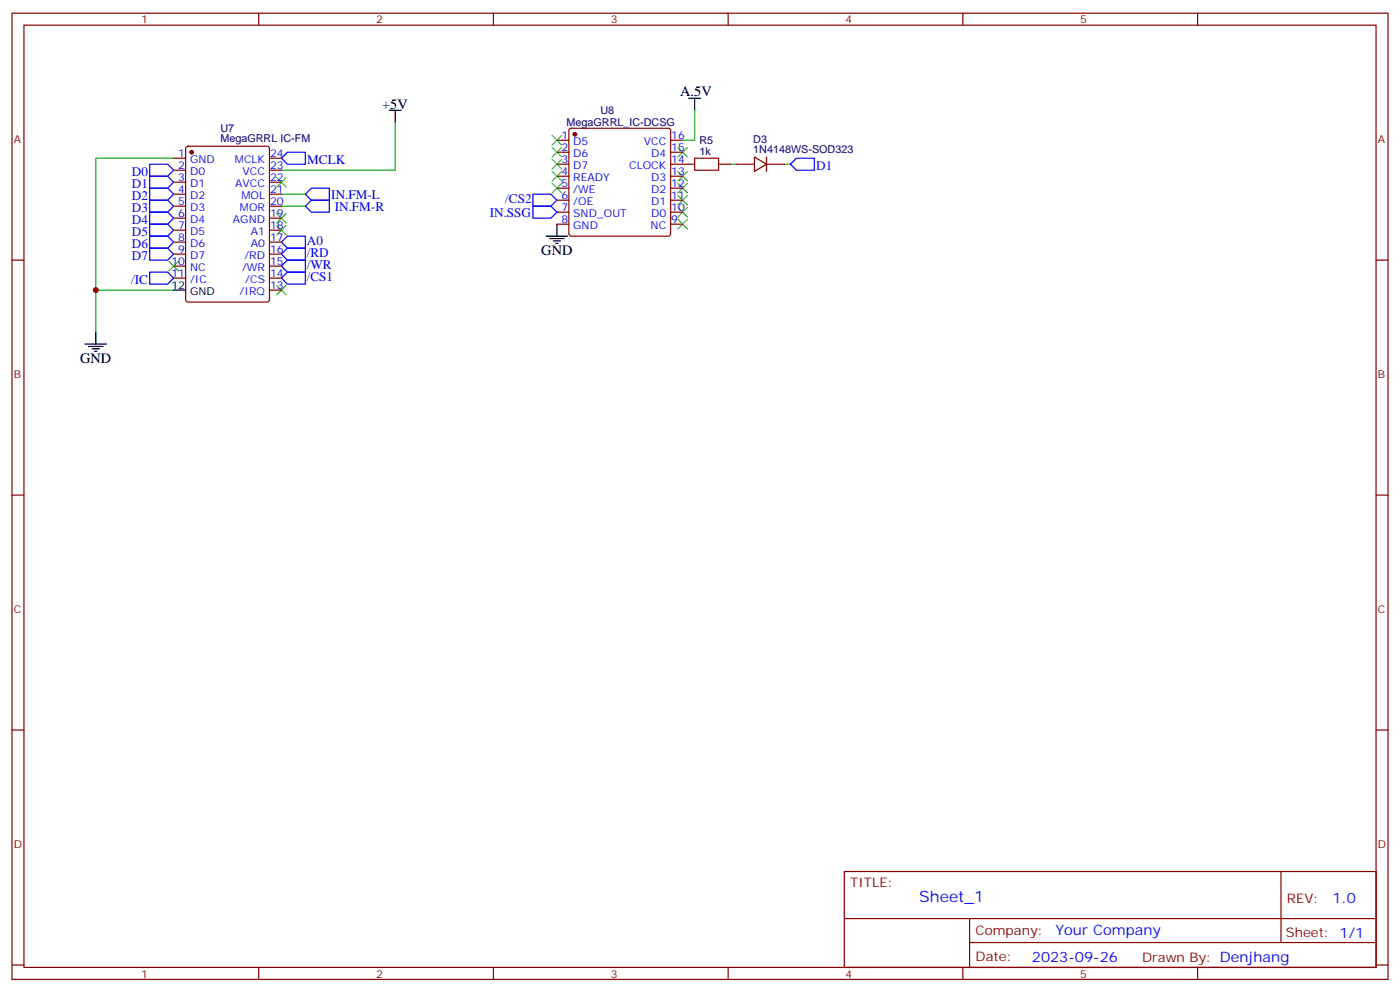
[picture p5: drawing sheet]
<svg xmlns="http://www.w3.org/2000/svg" width="412mm" height="292mm" viewBox="0 0 412 292" stroke-linecap="round" stroke-linejoin="round" font-family="sans-serif">
<g fill="none" stroke="#870000" stroke-width=".35">
<path d="M3.5 3.9h405.4v284.3h-405.4zM7.1 7.4h398.2v277.3h-398.2zM76.2 3.9v3.5M145.3 3.9v3.5M214.5 3.9v3.5M283.6 3.9v3.5M352.8 3.9v3.5M167.8 38l.5-.3h28.5l.5 .3 .3 .5v30.3l-.3 .5-.5 .2h-28.5l-.5-.2-.2-.5v-30.3zM51.2 46.6h3.5M51.2 50.1h3.5M51.2 53.6h3.5M51.2 57.2h3.5"/>
<path d="M54.9 43.2l.5-.2h23.3l.6 .5 .1 44.7-.5 .6-23.5 .1-.7-.5v-44.7zM79.4 46.6h3.5M79.4 50.1h3.5M79.4 53.6h3.5M79.4 57.2h3.5M164 48.3h3.6M164 41.3h3.6M164 44.8h3.6M164 51.9h3.6M164 55.4h3.6M164 58.9h3.6M197.6 48.3h7"/>
<path d="M197.6 41.3h3.5M197.6 44.8h3.5M197.6 51.9h3.5M197.6 55.4h3.5M197.6 58.9h3.5M211.7 48.3h3.5M217 48.3h5.2M222.2 46.2l3.6 2.1-3.6 2.1zM225.8 48.3h5.3M225.8 46.2v4.2M3.5 76.6h3.6M51.2 60.7h3.5"/>
<path d="M51.2 64.2h3.5M51.2 67.7h3.5M51.2 71.3h3.5M51.2 74.8h3.5M51.2 78.3h3.5M79.4 60.7h3.5M79.4 64.2h3.5M79.4 67.7h3.5M79.4 71.3h3.5M79.4 74.8h3.5M79.4 78.3h3.5M164 62.4h3.6"/>
<path d="M164 66h3.6M197.6 62.4h3.5M197.6 66h3.5M405.3 76.6h3.6M51.2 81.8h3.5M79.4 81.8h3.5M79.4 85.4h3.5M3.5 145.7h3.6M405.3 145.7h3.6M3.5 214.8h3.6M405.3 214.8h3.6M248.7 256.5h156.6v28.2h-156.6z"/>
<path d="M377.3 256.5v20.9M248.7 270.3h156.5M285.6 277.4h119.6M285.6 270.3v14.1M3.5 284h3.6M76.2 284.7v3.5M145.3 284.7v3.5M214.5 284.7v3.5M283.6 284.7v3.5M352.8 284.7v3.5M405.3 284h3.6"/>
</g>
<g fill="none" stroke="#000" stroke-width=".35">
<path d="M114.7 32.5h3.5M116.4 32.5v3.5M202.8 28.9h3.6M204.6 28.9v3.6M160.9 69.5h6.3M161.9 70.2h4.3M163 70.9h2.1M163.7 71.6h.7M164 66v3.5M28.2 97.7v3.5M51.2 85.4h3.5M25 101.2h6.4"/>
<path d="M26.1 102h4.2M27.2 102.7h2.1M27.9 103.4h.7"/>
</g>
<g fill="none" stroke="#00f" stroke-width=".35">
<path d="M44.1 58.9h5.3l1.8 1.8-1.8 1.7h-5.3zM44.1 55.4h5.3l1.8 1.8-1.8 1.7h-5.3zM44.1 51.9h5.3l1.8 1.7-1.8 1.8h-5.3zM44.1 48.3h5.3l1.8 1.8-1.8 1.8h-5.3zM84.7 44.8h5.3v3.5h-5.3l-1.8-1.7zM90 57.2l1.7-1.8h5.3v3.5h-5.3zM157 57.2h5.3l1.7 1.7-1.7 1.8h-5.3zM234.6 46.6h5.3v3.5h-5.3l-1.8-1.8zM44.1 73h5.3l1.8 1.8-1.8 1.8h-5.3zM44.1 69.5h5.3l1.8 1.8-1.8 1.7h-5.3zM44.1 66h5.3l1.8 1.7-1.8 1.8h-5.3zM44.1 62.4h5.3l1.8 1.8-1.8 1.8h-5.3z"/>
<path d="M82.9 78.3l1.8-1.7h5.3v3.5h-5.3zM82.9 74.8l1.8-1.8h5.3v3.6h-5.3zM84.7 69.5h5.3v3.5h-5.3l-1.8-1.7zM90 60.7l1.7-1.8h5.3v3.5h-5.3zM157 60.7h5.3l1.7 1.7-1.7 1.8h-5.3zM44.1 80.1h5.3l1.8 1.7-1.8 1.8h-5.3zM82.9 81.8l1.8-1.7h5.3v3.5h-5.3z"/>
</g>
<g fill="none" stroke="#3c3" stroke-width=".35">
<path d="M162.6 39.9l2.9 2.8M165.5 39.9l-2.9 2.8M81.5 52.2l2.8 2.8M84.3 52.2l-2.8 2.8M162.6 54l2.9 2.8M162.6 50.4l2.9 2.9M162.6 46.9l2.9 2.8M162.6 43.4l2.9 2.8M165.5 54l-2.9 2.8M165.5 50.4l-2.9 2.9M165.5 46.9l-2.9 2.8M165.5 43.4l-2.9 2.8"/>
<path d="M199.7 57.5l2.8 2.8M199.7 54l2.8 2.8M199.7 50.4l2.8 2.9M199.7 43.4l2.8 2.8M202.5 57.5l-2.8 2.8M202.5 54l-2.8 2.8M202.5 50.4l-2.8 2.9M202.5 43.4l-2.8 2.8M49.7 76.9l2.9 2.8M52.6 76.9l-2.9 2.8M81.5 66.3l2.8 2.8M81.5 62.8l2.8 2.8"/>
<path d="M84.3 66.3l-2.8 2.8M84.3 62.8l-2.8 2.8M199.7 64.6l2.8 2.8M199.7 61l2.8 2.9M202.5 64.6l-2.8 2.8M202.5 61l-2.8 2.9M81.5 84l2.8 2.8M84.3 84l-2.8 2.8"/>
</g>
<path d="M116.4 36v14.1h-33.5M204.6 32.5v8.8h-3.5M51.2 46.6h-23v38.8M82.9 57.2h7.1M215.2 48.3h1.8M231.1 48.3h1.7M82.9 60.7h7.1M51.2 85.4h-23v12.3" fill="none" stroke="#008700" stroke-width=".35"/>
<path d="M204.6 46.6h7.1v3.5h-7.1z" fill="none" stroke="#a10000" stroke-width=".35"/>
<g fill="#870000" stroke="#870000" stroke-width=".35">
<circle cx="56.4" cy="44.8" r=".53"/>
<circle cx="169.3" cy="39.5" r=".53"/>
</g>
<circle cx="28.2" cy="85.4" r=".88" fill="#c00"/>
<text font-size="4.6" fill="#00f" x="270.8" y="265.5">Sheet_1</text>
<g font-size="4.2">
<text x="200.4" y="28.2">A.5V</text>
<text x="112.6" y="32.1">+5V</text>
<text x="159.5" y="75.1">GND</text>
<text x="23.6" y="106.9">GND</text>
</g>
<g font-size="4.2" fill="#00f">
<text x="392.5" y="265.7">1.0</text>
<text x="310.9" y="275.3">Your Company</text>
<text x="304" y="283.1">2023-09-26</text>
</g>
<g font-size="3.9" fill="#00f">
<text x="38.8" y="51.9">D0</text>
<text x="90.5" y="48.3">MCLK</text>
<text x="240.4" y="50.1">D1</text>
<text x="38.8" y="58.9">D2</text>
<text x="38.8" y="55.4">D1</text>
<text x="97.6" y="58.5">IN.FM-L</text>
<text x="148.8" y="59.6">/CS2</text>
<text x="38.8" y="66">D4</text>
<text x="38.8" y="62.4">D3</text>
<text x="98.6" y="62">IN.FM-R</text>
<text x="144.3" y="63.7">IN.SSG</text>
<text x="38.8" y="69.5">D5</text>
<text x="90.4" y="72">A0</text>
<text x="38.8" y="76.6">D7</text>
<text x="38.8" y="73">D6</text>
<text x="90.4" y="75.5">/RD</text>
<text x="38.6" y="83.6">/IC</text>
<text x="90.4" y="82.5">/CS1</text>
<text x="90.4" y="79">/WR</text>
</g>
<g font-size="3.9" fill="#800">
<text x="250.5" y="261.1">TITLE:</text>
<text x="379.1" y="265.7">REV:</text>
<text x="287.4" y="275.3">Company:</text>
<text x="378.7" y="275.9">Sheet: 1/1</text>
<text x="287.4" y="282.9">Date:</text>
<text x="336.4" y="283">Drawn By: Denjhang</text>
</g>
<g font-size="3.2" fill="#800">
<text x="41.6" y="6.9">1</text>
<text x="110.8" y="6.9">2</text>
<text x="179.9" y="6.9">3</text>
<text x="249.1" y="6.9">4</text>
<text x="318.2" y="6.9">5</text>
<text x="4.1" y="42">A</text>
<text x="405.9" y="42">A</text>
<text x="4.1" y="111.1">B</text>
<text x="405.9" y="111.1">B</text>
<text x="4.1" y="180.3">C</text>
<text x="405.9" y="180.3">C</text>
<text x="4.1" y="249.4">D</text>
<text x="405.9" y="249.4">D</text>
<text x="41.6" y="287.7">1</text>
<text x="110.8" y="287.7">2</text>
<text x="179.9" y="287.7">3</text>
<text x="249.1" y="287.7">4</text>
<text x="318.2" y="287.7">5</text>
</g>
<g font-size="3.2" fill="#000080">
<text x="176.9" y="33.6">U8</text>
<text x="65" y="41.9">MegaGRRL IC-FM</text>
<text x="65" y="38.7">U7</text>
<text x="166.9" y="37">MegaGRRL_IC-DCSG</text>
<text x="221.9" y="42">D3</text>
<text x="206" y="45.5">1k</text>
<text x="206" y="42.3">R5</text>
<text x="221.9" y="45.2">1N4148WS-SOD323</text>
</g>
<g font-size="3.2" fill="#00f">
<text x="165.4" y="40.9">1</text>
<text x="197.7" y="40.9">16</text>
<text x="52.5" y="46.2">1</text>
<text x="56" y="48">GND</text>
<text x="69.2" y="48">MCLK</text>
<text x="79.6" y="46.2">24</text>
<text x="165.4" y="44.4">2</text>
<text x="165.4" y="48">3</text>
<text x="168.9" y="42.7">D5</text>
<text x="168.9" y="46.2">D6</text>
<text x="189.6" y="42.7">VCC</text>
<text x="191.8" y="46.2">D4</text>
<text x="197.7" y="48">14</text>
<text x="197.7" y="44.4">15</text>
<text x="52.5" y="49.7">2</text>
<text x="52.5" y="53.3">3</text>
<text x="56" y="51.5">D0</text>
<text x="71.5" y="51.5">VCC</text>
<text x="79.6" y="53.3">22</text>
<text x="79.6" y="49.7">23</text>
<text x="165.4" y="51.5">4</text>
<text x="168.9" y="49.7">D7</text>
<text x="168.9" y="53.3">READY</text>
<text x="185.4" y="49.7">CLOCK</text>
<text x="191.8" y="53.3">D3</text>
<text x="197.7" y="51.5">13</text>
<text x="52.5" y="56.8">4</text>
<text x="56" y="55">D1</text>
<text x="56" y="58.6">D2</text>
<text x="69.3" y="55">AVCC</text>
<text x="71.1" y="58.6">MOL</text>
<text x="79.6" y="56.8">21</text>
<text x="165.4" y="55">5</text>
<text x="165.4" y="58.6">6</text>
<text x="168.9" y="56.8">/WE</text>
<text x="191.8" y="56.8">D2</text>
<text x="197.7" y="58.6">11</text>
<text x="197.7" y="55">12</text>
<text x="52.5" y="60.3">5</text>
<text x="52.5" y="63.9">6</text>
<text x="56" y="62.1">D3</text>
<text x="56" y="65.6">D4</text>
<text x="68.6" y="65.6">AGND</text>
<text x="70.7" y="62.1">MOR</text>
<text x="79.6" y="63.9">19</text>
<text x="79.6" y="60.3">20</text>
<text x="165.4" y="62.1">7</text>
<text x="165.4" y="65.6">8</text>
<text x="168.9" y="60.3">/OE</text>
<text x="168.9" y="63.9">SND_OUT</text>
<text x="191.8" y="63.9">D0</text>
<text x="191.8" y="60.3">D1</text>
<text x="197.7" y="65.6">9</text>
<text x="197.7" y="62.1">10</text>
<text x="52.5" y="67.4">7</text>
<text x="52.5" y="70.9">8</text>
<text x="56" y="69.1">D5</text>
<text x="73.9" y="69.1">A1</text>
<text x="79.6" y="70.9">17</text>
<text x="79.6" y="67.4">18</text>
<text x="168.9" y="67.4">GND</text>
<text x="191.7" y="67.4">NC</text>
<text x="50.5" y="78">10</text>
<text x="52.5" y="74.4">9</text>
<text x="56" y="72.7">D6</text>
<text x="56" y="76.2">D7</text>
<text x="72" y="76.2">/RD</text>
<text x="73.9" y="72.7">A0</text>
<text x="79.6" y="78">15</text>
<text x="79.6" y="74.4">16</text>
<text x="50.5" y="81.5">11</text>
<text x="56" y="79.7">NC</text>
<text x="56" y="83.3">/IC</text>
<text x="71.3" y="79.7">/WR</text>
<text x="72.2" y="83.3">/CS</text>
<text x="79.6" y="81.5">14</text>
<text x="70.6" y="86.8">/IRQ</text>
<text x="79.6" y="85">13</text>
</g>
<g font-size="3.2">
<text x="50.5" y="85">12</text>
<text x="56" y="86.8">GND</text>
</g>
</svg>
